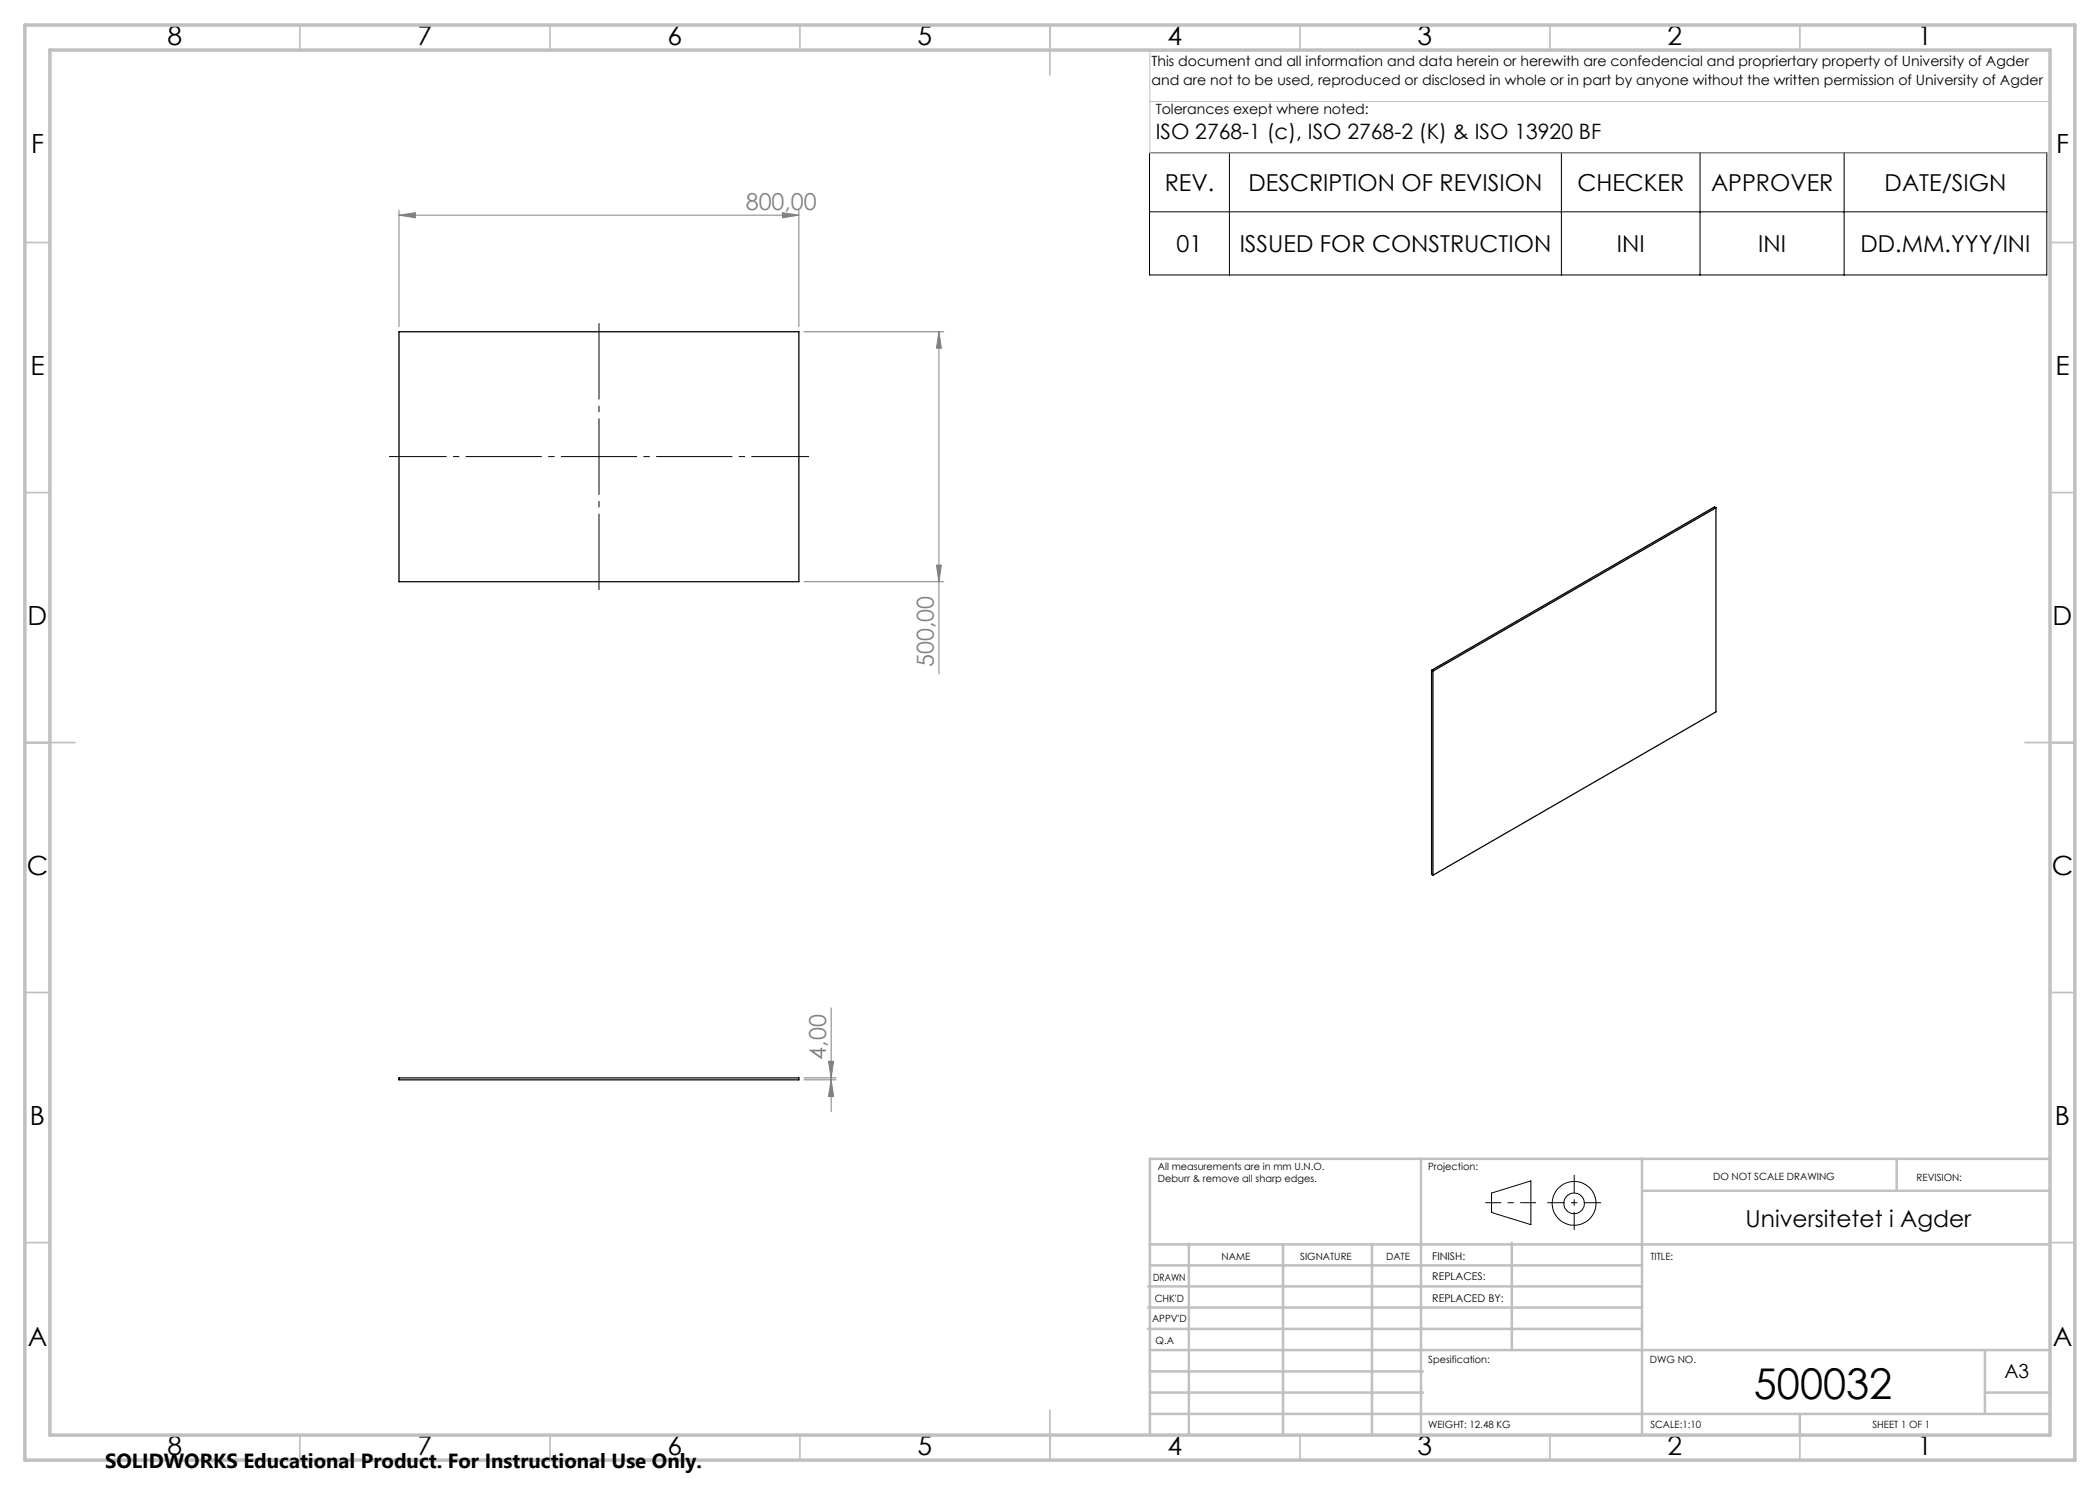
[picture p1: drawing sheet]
<svg xmlns="http://www.w3.org/2000/svg" width="420mm" height="297mm" viewBox="0 0 420 297" stroke-linecap="round" stroke-linejoin="round" font-family="sans-serif">
<path d="M79.8 66.4h80v49.9h-80zM343.2 101.6l-.3-.2-56.6 32.7M343.2 101.6l-56.6 32.6M343.2 101.6v40.8l-56.6 32.6M286.3 134.1l.3 .1M286.3 134.1v40.8l.3 .1M286.6 134.2v40.8M79.8 215.6h80v.4h-80z" fill="none" stroke="#000" stroke-width=".25"/>
<g fill="none" stroke="#808080" stroke-width=".2">
<path d="M79.8 43l3.3-.5v1.1zM79.8 42v23.3M79.8 43h80M156.5 42.5l3.3 .5-3.3 .6zM159.8 42v23.3M160.8 66.4h28M187.8 66.4l.5 3.2h-1zM187.8 66.4v68.4M160.8 116.3h28M187.3 113h1l-.5 3.3zM160.8 215.6h6.4M160.8 216h6.4"/>
<path d="M165.7 212.3h1l-.5 3.3zM166.2 201.6v20.7M166.2 216l.5 3.3h-1z"/>
</g>
<g fill="none" stroke="#000" stroke-width=".2">
<path d="M229.9 30.5h179.5v24.5h-179.5zM245.9 30.5v24.5M312.3 30.5v24.5M340 30.5v24.5M368.8 30.5v24.5M229.9 42.4h179.5M298.3 238.6l7.9-2.4v8.7l-7.9-2.4z"/>
<circle cx="314.8" cy="240.7" r="2.07"/>
<circle cx="314.8" cy="240.7" r="4.4"/>
</g>
<path d="M119.8 64.3v54" fill="none" stroke="#000" stroke-width=".2" stroke-dasharray="15.2 1.3 1.3 1.3" stroke-dashoffset="-.3" stroke-linecap="butt"/>
<path d="M77.8 91.3h84" fill="none" stroke="#000" stroke-width=".2" stroke-dasharray="15.2 1.3 1.3 1.3" stroke-dashoffset="3.7" stroke-linecap="butt"/>
<path d="M297.1 240.5h10.1" fill="none" stroke="#000" stroke-width=".2" stroke-dasharray="15.2 1.3 1.3 1.3" stroke-dashoffset="12.1" stroke-linecap="butt"/>
<path d="M314.8 235v11" fill="none" stroke="#000" stroke-width=".2" stroke-dasharray="15.2 1.3 1.3 1.3" stroke-dashoffset="11.6" stroke-linecap="butt"/>
<path d="M309.5 240.5h10.7" fill="none" stroke="#000" stroke-width=".2" stroke-dasharray="15.2 1.3 1.3 1.3" stroke-dashoffset="11.8" stroke-linecap="butt"/>
<path d="M230 10v20.6h180M230.5 10h179.5v33M230 20.3h180" fill="none" stroke="#c0c0c0" stroke-width=".2"/>
<g fill="none" stroke="#c0c0c0" stroke-width=".35">
<path d="M60 5v5M110 5v5M160 5v5M210 5v10M260 5v5M310 5v5M360 5v5M5 48.5h5M410 48.5h5M5 98.5h5M410 98.5h5M5 148.5h10"/>
<path d="M405 148.5h10M5 198.5h5M410 198.5h5M5 248.5h5M410 248.5h5M60 287v5M110 287v5M160 287v5M210 282v10M260 287v5M310 287v5M360 287v5"/>
</g>
<g fill="none" stroke="#c0c0c0" stroke-width=".5">
<path d="M284.2 231.8v55.2M328.4 231.8v55.2M328.8 238.2h81.2M379.3 231.8v6.4M410 231.8h-180v55.2M229.6 257.3h98.8M230 248.9h179.6M230 253.1h98.4M237.8 248.8v38.2M256.6 248.9v38.2M274.4 248.8v38.2M302.4 248.5v21.5"/>
<path d="M229.6 265.8h98.8M229.6 261.5h98.8M230 278.5h54.6M230 274.3h54.6M230 270h180M397 278.5h13M397 270v12.8M230 282.8h180M360 282.8v4.2"/>
</g>
<path d="M5 5h410v287h-410zM10 10h400v277h-400z" fill="none" stroke="#c0c0c0" stroke-width=".7"/>
<g fill="#808080">
<path d="M156.5 42.5l3.3 .5-3.3 .6zM79.8 43l3.3-.5v1.1z"/>
<path d="M187.3 113h1l-.5 3.3zM187.8 66.4l.5 3.2h-1z"/>
<path d="M165.7 212.3h1l-.5 3.3zM166.2 216l.5 3.3h-1z"/>
</g>
<text font-size="8.5" x="350.8" y="279.7">500032</text>
<g font-size="5.3">
<text x="33.5" y="8.9">8</text>
<text x="83.5" y="8.9">7</text>
<text x="133.5" y="8.9">6</text>
<text x="183.5" y="8.9">5</text>
<text x="233.5" y="8.9">4</text>
<text x="283.5" y="8.9">3</text>
<text x="333.5" y="8.9">2</text>
<text x="383.5" y="8.9">1</text>
<text x="6.2" y="30.7">F</text>
<text x="411.2" y="30.7">F</text>
<text x="6.1" y="74.9">E</text>
<text x="411.1" y="74.9">E</text>
<text x="5.5" y="124.9">D</text>
<text x="410.5" y="124.9">D</text>
<text x="5.3" y="174.9">C</text>
<text x="410.3" y="174.9">C</text>
<text x="6" y="224.9">B</text>
<text x="411" y="224.9">B</text>
<text x="5.5" y="269.2">A</text>
<text x="410.5" y="269.2">A</text>
<text x="33.5" y="290.9">8</text>
<text x="83.5" y="290.9">7</text>
<text x="133.5" y="290.9">6</text>
<text x="183.5" y="290.9">5</text>
<text x="233.5" y="290.9">4</text>
<text x="283.5" y="290.9">3</text>
<text x="333.5" y="290.9">2</text>
<text x="383.5" y="290.9">1</text>
</g>
<g font-size="4.7">
<text x="233" y="38.1">REV.</text>
<text x="249.7" y="38.1">DESCRIPTION OF REVISION</text>
<text x="315.5" y="38.1">CHECKER</text>
<text x="342.2" y="38.1">APPROVER</text>
<text x="376.9" y="38.1">DATE/SIGN</text>
<text x="235.3" y="50.3">01</text>
<text x="247.9" y="50.3">ISSUED FOR CONSTRUCTION</text>
<text x="323.4" y="50.3">INI</text>
<text x="351.7" y="50.3">INI</text>
<text x="372.1" y="50.3">DD.MM.YYY/INI</text>
<text x="349.1" y="245.3">Universitetet i Agder</text>
</g>
<g font-size="4.7" fill="#808080">
<text x="149.1" y="42">800,00</text>
<text x="186.8" y="133.4" transform="rotate(-90 186.8 133.4)">500,00</text>
<text x="165.2" y="211.9" transform="rotate(-90 165.2 211.9)">4,00</text>
</g>
<text font-size="4.2" x="231.1" y="27.8">ISO 2768-1 (c), ISO 2768-2 (K) &amp; ISO 13920 BF</text>
<text font-size="4.1" x="21" y="293.7">SOLIDWORKS Educational Product. For Instructional Use Only.</text>
<text font-size="3.9" x="400.9" y="275.5">A3</text>
<g font-size="2.8">
<text x="230.3" y="13.1">This document and all information and data herein or herewith are confedencial and propriertary property of University of Agder</text>
<text x="230.3" y="16.9">and are not to be used, reproduced or disclosed in whole or in part by anyone without the written permission of University of Agder</text>
<text x="231.1" y="22.8">Tolerances exept where noted:</text>
</g>
<g font-size="2.1">
<text x="286.4" y="251.9">FINISH:</text>
<text x="286.5" y="256">REPLACES:</text>
<text x="286.5" y="260.4">REPLACED BY:</text>
</g>
<g font-size="2">
<text x="231.6" y="234">All measurements are in mm U.N.O.</text>
<text x="285.6" y="234">Projection:</text>
<text x="231.6" y="236.5">Deburr &amp; remove all sharp edges.</text>
<text x="342.6" y="236">DO NOT SCALE DRAWING</text>
<text x="383.3" y="236.2">REVISION:</text>
<text x="244.3" y="252">NAME</text>
<text x="260" y="251.9">SIGNATURE</text>
<text x="277.2" y="251.9">DATE</text>
<text x="330.1" y="251.9">TITLE:</text>
<text x="230.6" y="256.1">DRAWN</text>
<text x="230.9" y="260.3">CHK'D</text>
<text x="230.4" y="264.4">APPV'D</text>
<text x="231.1" y="268.8">Q.A</text>
<text x="285.6" y="272.5">Spesification:</text>
<text x="330" y="272.5">DWG NO.</text>
<text x="285.6" y="285.5">WEIGHT: 12.48 KG</text>
<text x="330.1" y="285.6">SCALE:1:10</text>
<text x="374.5" y="285.6">SHEET 1 OF 1</text>
</g>
</svg>
